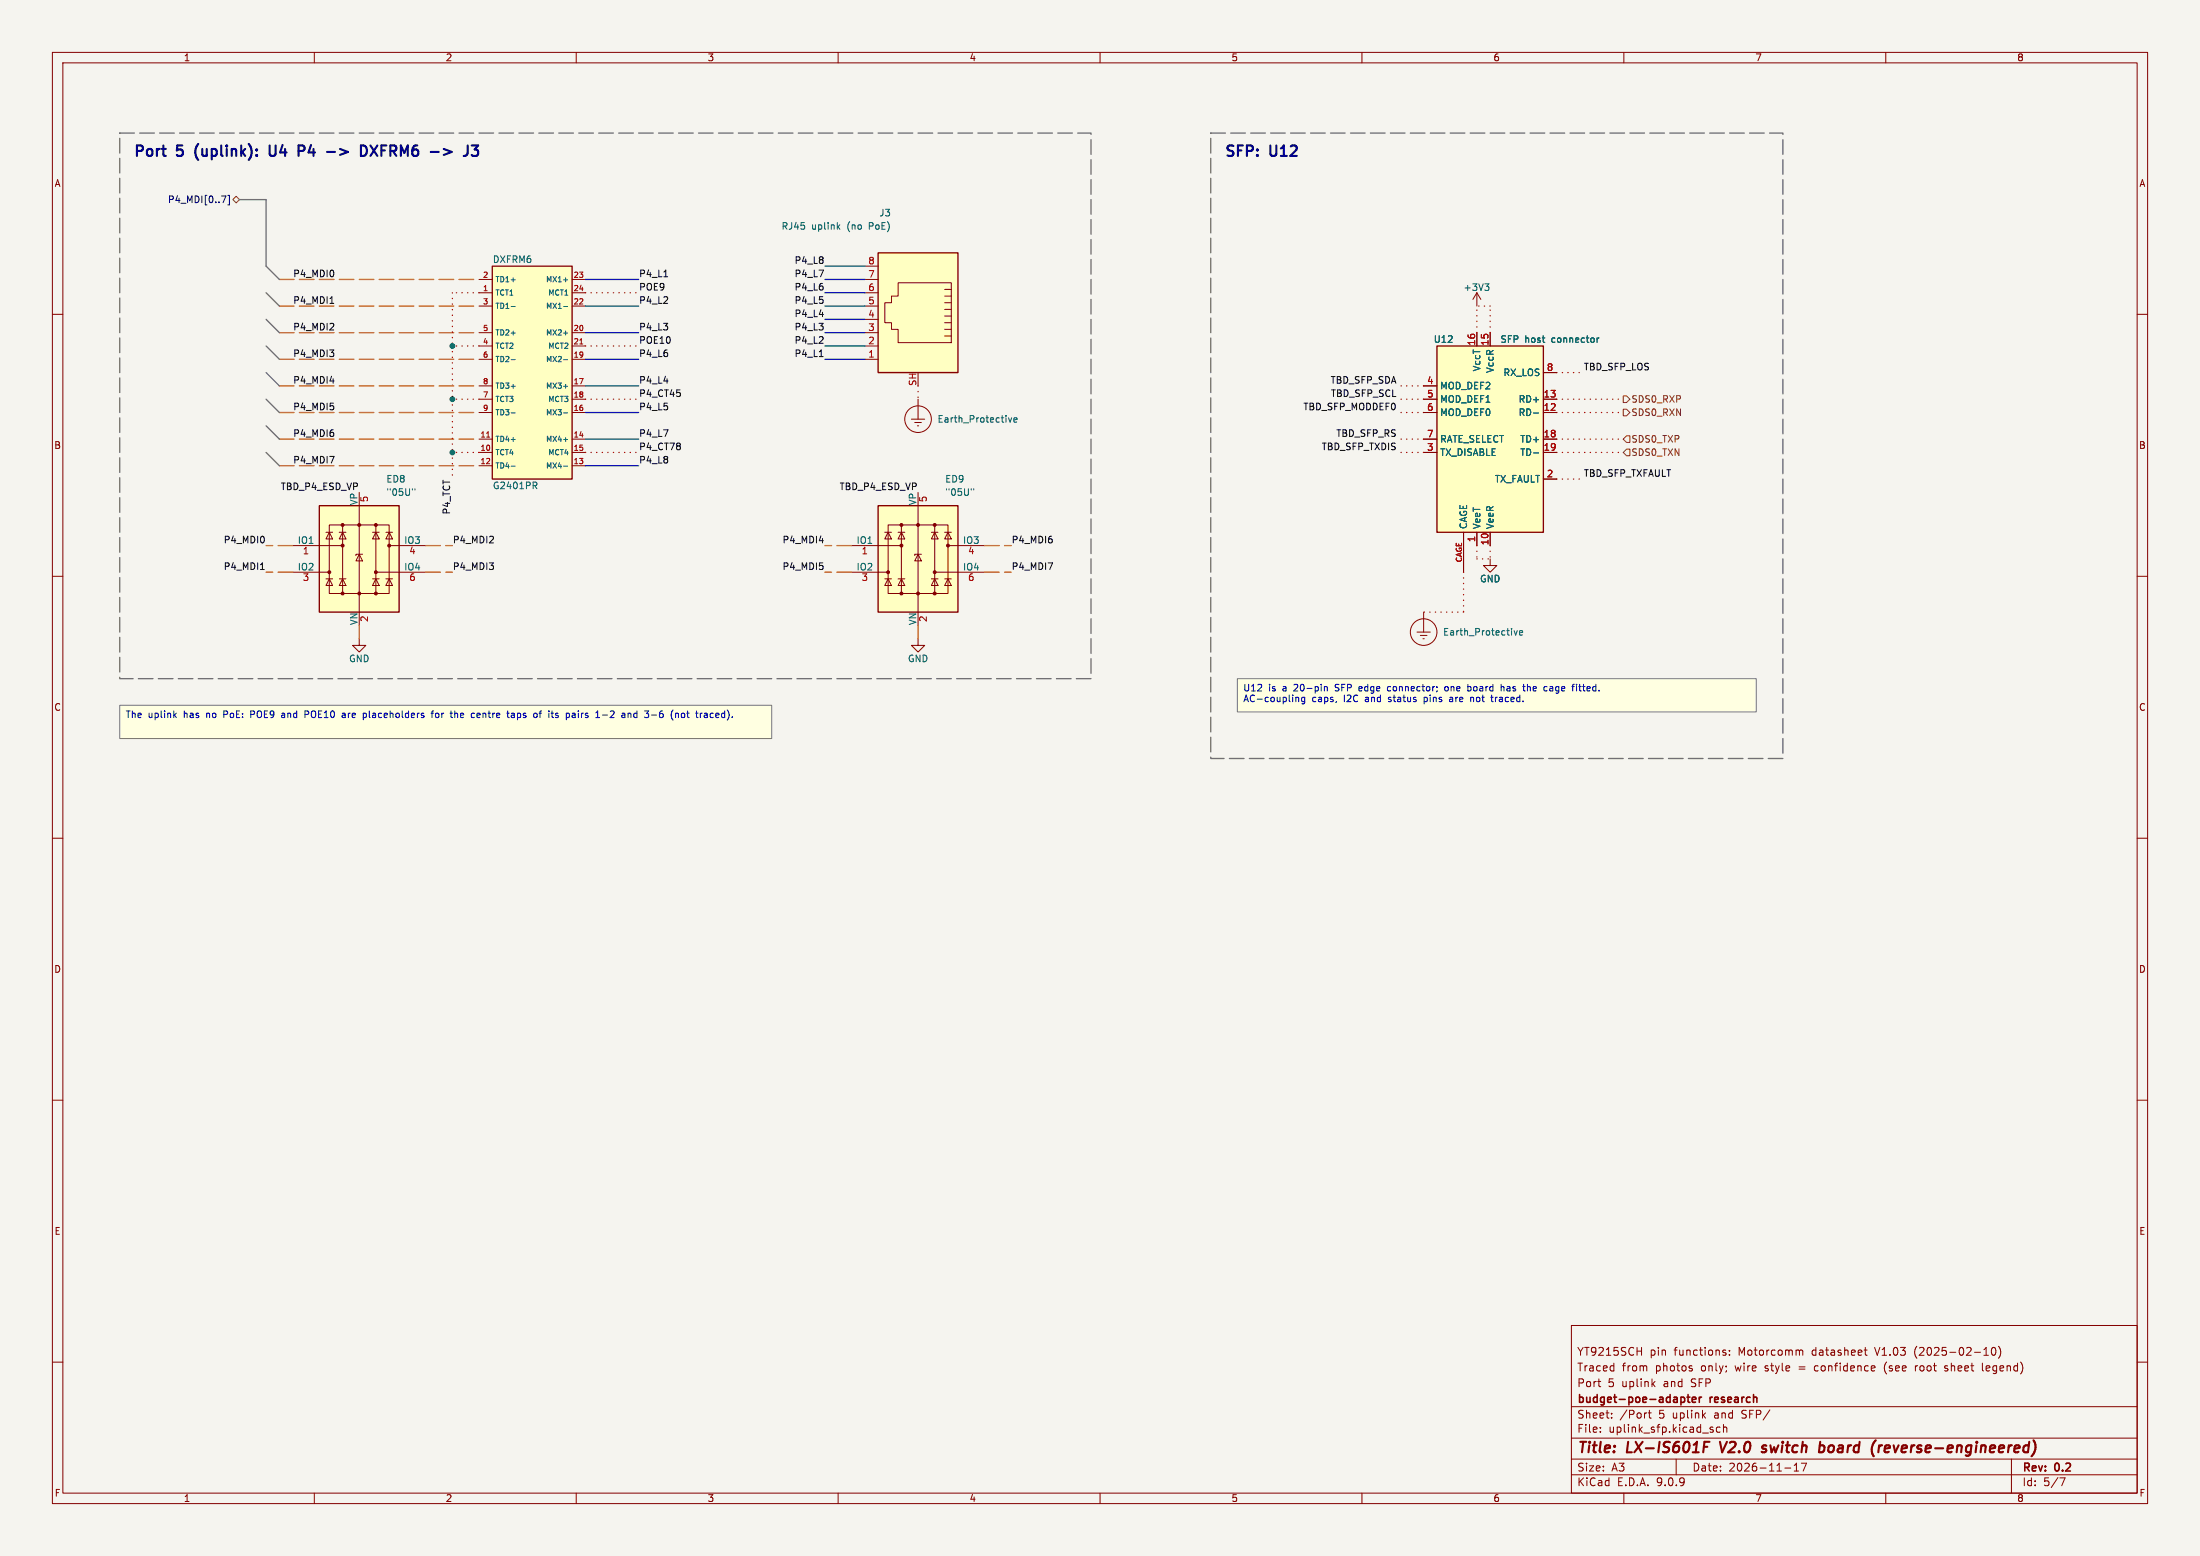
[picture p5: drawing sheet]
(kicad_sch
 (version 20230121)
 (generator eeschema)
 (paper "A3")
 (title_block (title "LX-IS601F V2.0 switch board (reverse-engineered)") (date "2026-11-17") (rev "0.2") (company "budget-poe-adapter research") (comment 1 "Port 5 uplink and SFP") (comment 2 "Traced from photos only; wire style = confidence (see root sheet legend)") (comment 3 "YT9215SCH pin functions: Motorcomm datasheet V1.03 (2025-02-10)"))
 (lib_symbols
  (symbol "lxr:G2401PR" (in_bom yes) (on_board yes) (property "Reference" "T" (at 0 0 0) (effects (font (size 1.27 1.27)))) (property "Value" "G2401PR" (at 0 0 0) (effects (font (size 1.27 1.27)))) (property "Footprint" "" (at 0 0 0) (effects (font (size 1.27 1.27)) hide)) (property "Datasheet" "" (at 0 0 0) (effects (font (size 1.27 1.27)) hide)) (property "Note" "Pin numbers assumed (common 24-pin 1-port GbE layout); no datasheet found" (at 0 0 0) (effects (font (size 1.27 1.27)) hide)) (symbol "G2401PR_1_1" (rectangle (start -7.62 20.32) (end 7.62 -20.32) (stroke (width 0.254) (type default)) (fill (type background))) (pin passive line (at -10.16 17.78 0) (length 2.54) (name "TD1+" (effects (font (size 1.016 1.016)))) (number "2" (effects (font (size 1.016 1.016))))) (pin passive line (at -10.16 15.24 0) (length 2.54) (name "TCT1" (effects (font (size 1.016 1.016)))) (number "1" (effects (font (size 1.016 1.016))))) (pin passive line (at -10.16 12.7 0) (length 2.54) (name "TD1-" (effects (font (size 1.016 1.016)))) (number "3" (effects (font (size 1.016 1.016))))) (pin passive line (at -10.16 7.62 0) (length 2.54) (name "TD2+" (effects (font (size 1.016 1.016)))) (number "5" (effects (font (size 1.016 1.016))))) (pin passive line (at -10.16 5.08 0) (length 2.54) (name "TCT2" (effects (font (size 1.016 1.016)))) (number "4" (effects (font (size 1.016 1.016))))) (pin passive line (at -10.16 2.54 0) (length 2.54) (name "TD2-" (effects (font (size 1.016 1.016)))) (number "6" (effects (font (size 1.016 1.016))))) (pin passive line (at -10.16 -2.54 0) (length 2.54) (name "TD3+" (effects (font (size 1.016 1.016)))) (number "8" (effects (font (size 1.016 1.016))))) (pin passive line (at -10.16 -5.08 0) (length 2.54) (name "TCT3" (effects (font (size 1.016 1.016)))) (number "7" (effects (font (size 1.016 1.016))))) (pin passive line (at -10.16 -7.62 0) (length 2.54) (name "TD3-" (effects (font (size 1.016 1.016)))) (number "9" (effects (font (size 1.016 1.016))))) (pin passive line (at -10.16 -12.7 0) (length 2.54) (name "TD4+" (effects (font (size 1.016 1.016)))) (number "11" (effects (font (size 1.016 1.016))))) (pin passive line (at -10.16 -15.24 0) (length 2.54) (name "TCT4" (effects (font (size 1.016 1.016)))) (number "10" (effects (font (size 1.016 1.016))))) (pin passive line (at -10.16 -17.78 0) (length 2.54) (name "TD4-" (effects (font (size 1.016 1.016)))) (number "12" (effects (font (size 1.016 1.016))))) (pin passive line (at 10.16 17.78 180) (length 2.54) (name "MX1+" (effects (font (size 1.016 1.016)))) (number "23" (effects (font (size 1.016 1.016))))) (pin passive line (at 10.16 15.24 180) (length 2.54) (name "MCT1" (effects (font (size 1.016 1.016)))) (number "24" (effects (font (size 1.016 1.016))))) (pin passive line (at 10.16 12.7 180) (length 2.54) (name "MX1-" (effects (font (size 1.016 1.016)))) (number "22" (effects (font (size 1.016 1.016))))) (pin passive line (at 10.16 7.62 180) (length 2.54) (name "MX2+" (effects (font (size 1.016 1.016)))) (number "20" (effects (font (size 1.016 1.016))))) (pin passive line (at 10.16 5.08 180) (length 2.54) (name "MCT2" (effects (font (size 1.016 1.016)))) (number "21" (effects (font (size 1.016 1.016))))) (pin passive line (at 10.16 2.54 180) (length 2.54) (name "MX2-" (effects (font (size 1.016 1.016)))) (number "19" (effects (font (size 1.016 1.016))))) (pin passive line (at 10.16 -2.54 180) (length 2.54) (name "MX3+" (effects (font (size 1.016 1.016)))) (number "17" (effects (font (size 1.016 1.016))))) (pin passive line (at 10.16 -5.08 180) (length 2.54) (name "MCT3" (effects (font (size 1.016 1.016)))) (number "18" (effects (font (size 1.016 1.016))))) (pin passive line (at 10.16 -7.62 180) (length 2.54) (name "MX3-" (effects (font (size 1.016 1.016)))) (number "16" (effects (font (size 1.016 1.016))))) (pin passive line (at 10.16 -12.7 180) (length 2.54) (name "MX4+" (effects (font (size 1.016 1.016)))) (number "14" (effects (font (size 1.016 1.016))))) (pin passive line (at 10.16 -15.24 180) (length 2.54) (name "MCT4" (effects (font (size 1.016 1.016)))) (number "15" (effects (font (size 1.016 1.016))))) (pin passive line (at 10.16 -17.78 180) (length 2.54) (name "MX4-" (effects (font (size 1.016 1.016)))) (number "13" (effects (font (size 1.016 1.016)))))))
  (symbol "Connector:RJ45_Shielded" (pin_names (offset 1.016)) (in_bom yes) (on_board yes) (property "Reference" "J" (at -5.08 13.97 0) (effects (font (size 1.27 1.27)) (justify right))) (property "Value" "RJ45_Shielded" (at 2.54 13.97 0) (effects (font (size 1.27 1.27)) (justify left))) (property "Footprint" "" (at 0 0.635 90) (effects (font (size 1.27 1.27)) hide)) (property "Datasheet" "~" (at 0 0.635 90) (effects (font (size 1.27 1.27)) hide)) (property "ki_keywords" "8P8C RJ jack socket connector" (at 0 0 0) (effects (font (size 1.27 1.27)) hide)) (property "ki_description" "RJ connector, 8P8C (8 positions 8 connected), Shielded" (at 0 0 0) (effects (font (size 1.27 1.27)) hide)) (property "ki_fp_filters" "8P8C* RJ31* RJ32* RJ33* RJ34* RJ35* RJ41* RJ45* RJ49* RJ61*" (at 0 0 0) (effects (font (size 1.27 1.27)) hide)) (symbol "RJ45_Shielded_0_1" (polyline (pts (xy -5.08 4.445) (xy -6.35 4.445)) (stroke (width 0) (type default)) (fill (type none))) (polyline (pts (xy -5.08 5.715) (xy -6.35 5.715)) (stroke (width 0) (type default)) (fill (type none))) (polyline (pts (xy -6.35 -3.175) (xy -5.08 -3.175) (xy -5.08 -3.175)) (stroke (width 0) (type default)) (fill (type none))) (polyline (pts (xy -6.35 -1.905) (xy -5.08 -1.905) (xy -5.08 -1.905)) (stroke (width 0) (type default)) (fill (type none))) (polyline (pts (xy -6.35 -0.635) (xy -5.08 -0.635) (xy -5.08 -0.635)) (stroke (width 0) (type default)) (fill (type none))) (polyline (pts (xy -6.35 0.635) (xy -5.08 0.635) (xy -5.08 0.635)) (stroke (width 0) (type default)) (fill (type none))) (polyline (pts (xy -6.35 1.905) (xy -5.08 1.905) (xy -5.08 1.905)) (stroke (width 0) (type default)) (fill (type none))) (polyline (pts (xy -5.08 3.175) (xy -6.35 3.175) (xy -6.35 3.175)) (stroke (width 0) (type default)) (fill (type none))) (polyline (pts (xy -6.35 -4.445) (xy -6.35 6.985) (xy 3.81 6.985) (xy 3.81 4.445) (xy 5.08 4.445) (xy 5.08 3.175) (xy 6.35 3.175) (xy 6.35 -0.635) (xy 5.08 -0.635) (xy 5.08 -1.905) (xy 3.81 -1.905) (xy 3.81 -4.445) (xy -6.35 -4.445) (xy -6.35 -4.445)) (stroke (width 0) (type default)) (fill (type none))) (rectangle (start 7.62 12.7) (end -7.62 -10.16) (stroke (width 0.254) (type default)) (fill (type background)))) (symbol "RJ45_Shielded_1_1" (pin passive line (at 10.16 -7.62 180) (length 2.54) (name "~" (effects (font (size 1.27 1.27)))) (number "1" (effects (font (size 1.27 1.27))))) (pin passive line (at 10.16 -5.08 180) (length 2.54) (name "~" (effects (font (size 1.27 1.27)))) (number "2" (effects (font (size 1.27 1.27))))) (pin passive line (at 10.16 -2.54 180) (length 2.54) (name "~" (effects (font (size 1.27 1.27)))) (number "3" (effects (font (size 1.27 1.27))))) (pin passive line (at 10.16 0 180) (length 2.54) (name "~" (effects (font (size 1.27 1.27)))) (number "4" (effects (font (size 1.27 1.27))))) (pin passive line (at 10.16 2.54 180) (length 2.54) (name "~" (effects (font (size 1.27 1.27)))) (number "5" (effects (font (size 1.27 1.27))))) (pin passive line (at 10.16 5.08 180) (length 2.54) (name "~" (effects (font (size 1.27 1.27)))) (number "6" (effects (font (size 1.27 1.27))))) (pin passive line (at 10.16 7.62 180) (length 2.54) (name "~" (effects (font (size 1.27 1.27)))) (number "7" (effects (font (size 1.27 1.27))))) (pin passive line (at 10.16 10.16 180) (length 2.54) (name "~" (effects (font (size 1.27 1.27)))) (number "8" (effects (font (size 1.27 1.27))))) (pin passive line (at 0 -12.7 90) (length 2.54) (name "~" (effects (font (size 1.27 1.27)))) (number "SH" (effects (font (size 1.27 1.27)))))))
  (symbol "power:Earth_Protective" (power) (pin_names (offset 0)) (in_bom yes) (on_board yes) (property "Reference" "#PWR" (at 6.35 -6.35 0) (effects (font (size 1.27 1.27)) hide)) (property "Value" "Earth_Protective" (at 11.43 -3.81 0) (effects (font (size 1.27 1.27)) hide)) (property "Footprint" "" (at 0 -2.54 0) (effects (font (size 1.27 1.27)) hide)) (property "Datasheet" "~" (at 0 -2.54 0) (effects (font (size 1.27 1.27)) hide)) (property "ki_keywords" "global ground gnd clean" (at 0 0 0) (effects (font (size 1.27 1.27)) hide)) (property "ki_description" "Power symbol creates a global label with name \"Earth_Protective\"" (at 0 0 0) (effects (font (size 1.27 1.27)) hide)) (symbol "Earth_Protective_0_1" (circle (center 0 -3.81) (radius 2.54) (stroke (width 0) (type default)) (fill (type none))) (polyline (pts (xy -0.635 -4.445) (xy 0.635 -4.445)) (stroke (width 0) (type default)) (fill (type none))) (polyline (pts (xy -0.127 -5.08) (xy 0.127 -5.08)) (stroke (width 0) (type default)) (fill (type none))) (polyline (pts (xy 0 -3.81) (xy 0 0)) (stroke (width 0) (type default)) (fill (type none))) (polyline (pts (xy 1.27 -3.81) (xy -1.27 -3.81)) (stroke (width 0) (type default)) (fill (type none)))) (symbol "Earth_Protective_1_1" (pin power_in line (at 0 0 270) (length 0) hide (name "Earth_Protective" (effects (font (size 1.27 1.27)))) (number "1" (effects (font (size 1.27 1.27)))))))
  (symbol "Power_Protection:SRV05-4" (pin_names (offset 0)) (in_bom yes) (on_board yes) (property "Reference" "U" (at -5.08 11.43 0) (effects (font (size 1.27 1.27)) (justify right))) (property "Value" "SRV05-4" (at 2.54 11.43 0) (effects (font (size 1.27 1.27)) (justify left))) (property "Footprint" "Package_TO_SOT_SMD:SOT-23-6" (at 17.78 -11.43 0) (effects (font (size 1.27 1.27)) hide)) (property "Datasheet" "http://www.onsemi.com/pub/Collateral/SRV05-4-D.PDF" (at 0 0 0) (effects (font (size 1.27 1.27)) hide)) (property "ki_keywords" "ESD protection diodes" (at 0 0 0) (effects (font (size 1.27 1.27)) hide)) (property "ki_description" "ESD Protection Diodes with Low Clamping Voltage, SOT-23-6" (at 0 0 0) (effects (font (size 1.27 1.27)) hide)) (property "ki_fp_filters" "SOT?23*" (at 0 0 0) (effects (font (size 1.27 1.27)) hide)) (symbol "SRV05-4_0_0" (rectangle (start -5.715 6.477) (end 5.715 -6.604) (stroke (width 0) (type default)) (fill (type none))) (polyline (pts (xy -3.175 -6.604) (xy -3.175 6.477)) (stroke (width 0) (type default)) (fill (type none))) (polyline (pts (xy 3.175 6.477) (xy 3.175 -6.604)) (stroke (width 0) (type default)) (fill (type none)))) (symbol "SRV05-4_0_1" (rectangle (start -7.62 10.16) (end 7.62 -10.16) (stroke (width 0.254) (type default)) (fill (type background))) (circle (center -5.715 -2.54) (radius 0.2794) (stroke (width 0) (type default)) (fill (type outline))) (circle (center -3.175 -6.604) (radius 0.2794) (stroke (width 0) (type default)) (fill (type outline))) (circle (center -3.175 2.54) (radius 0.2794) (stroke (width 0) (type default)) (fill (type outline))) (circle (center -3.175 6.477) (radius 0.2794) (stroke (width 0) (type default)) (fill (type outline))) (circle (center 0 -6.604) (radius 0.2794) (stroke (width 0) (type default)) (fill (type outline))) (polyline (pts (xy -7.747 2.54) (xy -3.175 2.54)) (stroke (width 0) (type default)) (fill (type none))) (polyline (pts (xy -7.62 -2.54) (xy -5.715 -2.54)) (stroke (width 0) (type default)) (fill (type none))) (polyline (pts (xy -5.08 -3.81) (xy -6.35 -3.81)) (stroke (width 0) (type default)) (fill (type none))) (polyline (pts (xy -5.08 5.08) (xy -6.35 5.08)) (stroke (width 0) (type default)) (fill (type none))) (polyline (pts (xy -2.54 -3.81) (xy -3.81 -3.81)) (stroke (width 0) (type default)) (fill (type none))) (polyline (pts (xy -2.54 5.08) (xy -3.81 5.08)) (stroke (width 0) (type default)) (fill (type none))) (polyline (pts (xy 0 10.16) (xy 0 -10.16)) (stroke (width 0) (type default)) (fill (type none))) (polyline (pts (xy 3.81 -3.81) (xy 2.54 -3.81)) (stroke (width 0) (type default)) (fill (type none))) (polyline (pts (xy 3.81 5.08) (xy 2.54 5.08)) (stroke (width 0) (type default)) (fill (type none))) (polyline (pts (xy 6.35 -3.81) (xy 5.08 -3.81)) (stroke (width 0) (type default)) (fill (type none))) (polyline (pts (xy 6.35 5.08) (xy 5.08 5.08)) (stroke (width 0) (type default)) (fill (type none))) (polyline (pts (xy 7.62 -2.54) (xy 3.175 -2.54)) (stroke (width 0) (type default)) (fill (type none))) (polyline (pts (xy 7.62 2.54) (xy 5.715 2.54)) (stroke (width 0) (type default)) (fill (type none))) (polyline (pts (xy 0.635 0.889) (xy -0.635 0.889) (xy -0.635 0.635)) (stroke (width 0) (type default)) (fill (type none))) (polyline (pts (xy -5.08 -5.08) (xy -6.35 -5.08) (xy -5.715 -3.81) (xy -5.08 -5.08)) (stroke (width 0) (type default)) (fill (type none))) (polyline (pts (xy -5.08 3.81) (xy -6.35 3.81) (xy -5.715 5.08) (xy -5.08 3.81)) (stroke (width 0) (type default)) (fill (type none))) (polyline (pts (xy -2.54 -5.08) (xy -3.81 -5.08) (xy -3.175 -3.81) (xy -2.54 -5.08)) (stroke (width 0) (type default)) (fill (type none))) (polyline (pts (xy -2.54 3.81) (xy -3.81 3.81) (xy -3.175 5.08) (xy -2.54 3.81)) (stroke (width 0) (type default)) (fill (type none))) (polyline (pts (xy 0.635 -0.381) (xy -0.635 -0.381) (xy 0 0.889) (xy 0.635 -0.381)) (stroke (width 0) (type default)) (fill (type none))) (polyline (pts (xy 3.81 -5.08) (xy 2.54 -5.08) (xy 3.175 -3.81) (xy 3.81 -5.08)) (stroke (width 0) (type default)) (fill (type none))) (polyline (pts (xy 3.81 3.81) (xy 2.54 3.81) (xy 3.175 5.08) (xy 3.81 3.81)) (stroke (width 0) (type default)) (fill (type none))) (polyline (pts (xy 6.35 -5.08) (xy 5.08 -5.08) (xy 5.715 -3.81) (xy 6.35 -5.08)) (stroke (width 0) (type default)) (fill (type none))) (polyline (pts (xy 6.35 3.81) (xy 5.08 3.81) (xy 5.715 5.08) (xy 6.35 3.81)) (stroke (width 0) (type default)) (fill (type none))) (circle (center 0 6.477) (radius 0.2794) (stroke (width 0) (type default)) (fill (type outline))) (circle (center 3.175 -6.604) (radius 0.2794) (stroke (width 0) (type default)) (fill (type outline))) (circle (center 3.175 -2.54) (radius 0.2794) (stroke (width 0) (type default)) (fill (type outline))) (circle (center 3.175 6.477) (radius 0.2794) (stroke (width 0) (type default)) (fill (type outline))) (circle (center 5.715 2.54) (radius 0.2794) (stroke (width 0) (type default)) (fill (type outline)))) (symbol "SRV05-4_1_1" (pin passive line (at -12.7 2.54 0) (length 5.08) (name "IO1" (effects (font (size 1.27 1.27)))) (number "1" (effects (font (size 1.27 1.27))))) (pin passive line (at 0 -12.7 90) (length 2.54) (name "VN" (effects (font (size 1.27 1.27)))) (number "2" (effects (font (size 1.27 1.27))))) (pin passive line (at -12.7 -2.54 0) (length 5.08) (name "IO2" (effects (font (size 1.27 1.27)))) (number "3" (effects (font (size 1.27 1.27))))) (pin passive line (at 12.7 2.54 180) (length 5.08) (name "IO3" (effects (font (size 1.27 1.27)))) (number "4" (effects (font (size 1.27 1.27))))) (pin passive line (at 0 12.7 270) (length 2.54) (name "VP" (effects (font (size 1.27 1.27)))) (number "5" (effects (font (size 1.27 1.27))))) (pin passive line (at 12.7 -2.54 180) (length 5.08) (name "IO4" (effects (font (size 1.27 1.27)))) (number "6" (effects (font (size 1.27 1.27)))))))
  (symbol "power:GND" (power) (pin_names (offset 0)) (in_bom yes) (on_board yes) (property "Reference" "#PWR" (at 0 -6.35 0) (effects (font (size 1.27 1.27)) hide)) (property "Value" "GND" (at 0 -3.81 0) (effects (font (size 1.27 1.27)))) (property "Footprint" "" (at 0 0 0) (effects (font (size 1.27 1.27)) hide)) (property "Datasheet" "" (at 0 0 0) (effects (font (size 1.27 1.27)) hide)) (property "ki_keywords" "global power" (at 0 0 0) (effects (font (size 1.27 1.27)) hide)) (property "ki_description" "Power symbol creates a global label with name \"GND\" , ground" (at 0 0 0) (effects (font (size 1.27 1.27)) hide)) (symbol "GND_0_1" (polyline (pts (xy 0 0) (xy 0 -1.27) (xy 1.27 -1.27) (xy 0 -2.54) (xy -1.27 -1.27) (xy 0 -1.27)) (stroke (width 0) (type default)) (fill (type none)))) (symbol "GND_1_1" (pin power_in line (at 0 0 270) (length 0) hide (name "GND" (effects (font (size 1.27 1.27)))) (number "1" (effects (font (size 1.27 1.27)))))))
  (symbol "Interface_Optical:SFP" (in_bom yes) (on_board yes) (property "Reference" "J" (at -8.89 16.51 0) (effects (font (size 1.27 1.27)))) (property "Value" "SFP" (at 11.43 16.51 0) (effects (font (size 1.27 1.27)))) (property "Footprint" "" (at 0 -21.59 0) (effects (font (size 1.27 1.27)) hide)) (property "Datasheet" "http://www.10gtek.com/templates/wzten/pdf/INF-8074.pdf" (at -11.43 16.51 0) (effects (font (size 1.27 1.27)) hide)) (property "ki_keywords" "SFP transceiver gigabit ethernet INF-8074i" (at 0 0 0) (effects (font (size 1.27 1.27)) hide)) (property "ki_description" "Connector for Small Form Factor Pluggable (SFP) module, 1 Gbit/s, serial-to-serial data-agnostic optical transceiver" (at 0 0 0) (effects (font (size 1.27 1.27)) hide)) (property "ki_fp_filters" "*SFP*" (at 0 0 0) (effects (font (size 1.27 1.27)) hide)) (symbol "SFP_0_0" (rectangle (start -10.16 15.24) (end 10.16 -20.32) (stroke (width 0.254) (type default)) (fill (type background)))) (symbol "SFP_1_1" (pin power_in line (at -2.54 -22.86 90) (length 2.54) (name "VeeT" (effects (font (size 1.27 1.27)))) (number "1" (effects (font (size 1.27 1.27))))) (pin power_in line (at 0 -22.86 90) (length 2.54) (name "VeeR" (effects (font (size 1.27 1.27)))) (number "10" (effects (font (size 1.27 1.27))))) (pin passive line (at 0 -22.86 90) (length 2.54) hide (name "VeeR" (effects (font (size 1.27 1.27)))) (number "11" (effects (font (size 1.27 1.27))))) (pin output line (at 12.7 2.54 180) (length 2.54) (name "RD-" (effects (font (size 1.27 1.27)))) (number "12" (effects (font (size 1.27 1.27))))) (pin output line (at 12.7 5.08 180) (length 2.54) (name "RD+" (effects (font (size 1.27 1.27)))) (number "13" (effects (font (size 1.27 1.27))))) (pin passive line (at 0 -22.86 90) (length 2.54) hide (name "VeeR" (effects (font (size 1.27 1.27)))) (number "14" (effects (font (size 1.27 1.27))))) (pin power_in line (at 0 17.78 270) (length 2.54) (name "VccR" (effects (font (size 1.27 1.27)))) (number "15" (effects (font (size 1.27 1.27))))) (pin power_in line (at -2.54 17.78 270) (length 2.54) (name "VccT" (effects (font (size 1.27 1.27)))) (number "16" (effects (font (size 1.27 1.27))))) (pin passive line (at -2.54 -22.86 90) (length 2.54) hide (name "VeeT" (effects (font (size 1.27 1.27)))) (number "17" (effects (font (size 1.27 1.27))))) (pin input line (at 12.7 -2.54 180) (length 2.54) (name "TD+" (effects (font (size 1.27 1.27)))) (number "18" (effects (font (size 1.27 1.27))))) (pin input line (at 12.7 -5.08 180) (length 2.54) (name "TD-" (effects (font (size 1.27 1.27)))) (number "19" (effects (font (size 1.27 1.27))))) (pin open_collector line (at 12.7 -10.16 180) (length 2.54) (name "TX_FAULT" (effects (font (size 1.27 1.27)))) (number "2" (effects (font (size 1.27 1.27))))) (pin passive line (at -2.54 -22.86 90) (length 2.54) hide (name "VeeT" (effects (font (size 1.27 1.27)))) (number "20" (effects (font (size 1.27 1.27))))) (pin input line (at -12.7 -5.08 0) (length 2.54) (name "TX_DISABLE" (effects (font (size 1.27 1.27)))) (number "3" (effects (font (size 1.27 1.27))))) (pin bidirectional line (at -12.7 7.62 0) (length 2.54) (name "MOD_DEF2" (effects (font (size 1.27 1.27)))) (number "4" (effects (font (size 1.27 1.27))))) (pin input line (at -12.7 5.08 0) (length 2.54) (name "MOD_DEF1" (effects (font (size 1.27 1.27)))) (number "5" (effects (font (size 1.27 1.27))))) (pin passive line (at -12.7 2.54 0) (length 2.54) (name "MOD_DEF0" (effects (font (size 1.27 1.27)))) (number "6" (effects (font (size 1.27 1.27))))) (pin input line (at -12.7 -2.54 0) (length 2.54) (name "RATE_SELECT" (effects (font (size 1.27 1.27)))) (number "7" (effects (font (size 1.27 1.27))))) (pin open_collector line (at 12.7 10.16 180) (length 2.54) (name "RX_LOS" (effects (font (size 1.27 1.27)))) (number "8" (effects (font (size 1.27 1.27))))) (pin passive line (at 0 -22.86 90) (length 2.54) hide (name "VeeR" (effects (font (size 1.27 1.27)))) (number "9" (effects (font (size 1.27 1.27))))) (pin passive line (at -5.08 -27.94 90) (length 7.62) (name "CAGE" (effects (font (size 1.27 1.27)))) (number "CAGE" (effects (font (size 1.016 1.016)))))))
  (symbol "power:+3V3" (power) (pin_names (offset 0)) (in_bom yes) (on_board yes) (property "Reference" "#PWR" (at 0 -3.81 0) (effects (font (size 1.27 1.27)) hide)) (property "Value" "+3V3" (at 0 3.556 0) (effects (font (size 1.27 1.27)))) (property "Footprint" "" (at 0 0 0) (effects (font (size 1.27 1.27)) hide)) (property "Datasheet" "" (at 0 0 0) (effects (font (size 1.27 1.27)) hide)) (property "ki_keywords" "global power" (at 0 0 0) (effects (font (size 1.27 1.27)) hide)) (property "ki_description" "Power symbol creates a global label with name \"+3V3\"" (at 0 0 0) (effects (font (size 1.27 1.27)) hide)) (symbol "+3V3_0_1" (polyline (pts (xy -0.762 1.27) (xy 0 2.54)) (stroke (width 0) (type default)) (fill (type none))) (polyline (pts (xy 0 0) (xy 0 2.54)) (stroke (width 0) (type default)) (fill (type none))) (polyline (pts (xy 0 2.54) (xy 0.762 1.27)) (stroke (width 0) (type default)) (fill (type none)))) (symbol "+3V3_1_1" (pin power_in line (at 0 0 90) (length 0) hide (name "+3V3" (effects (font (size 1.27 1.27)))) (number "1" (effects (font (size 1.27 1.27))))))))
 (bus (pts (xy 45.72 38.1) (xy 50.8 38.1)) (stroke (width 0.254) (type solid) (color 110 110 110 1)))
 (bus (pts (xy 50.8 38.1) (xy 50.8 86.36)) (stroke (width 0.254) (type solid) (color 110 110 110 1)))
 (wire (pts (xy 53.34 53.34) (xy 91.44 53.34)) (stroke (width 0.254) (type dash) (color 214 110 0 1)))
 (wire (pts (xy 53.34 58.42) (xy 91.44 58.42)) (stroke (width 0.254) (type dash) (color 214 110 0 1)))
 (wire (pts (xy 53.34 63.5) (xy 91.44 63.5)) (stroke (width 0.254) (type dash) (color 214 110 0 1)))
 (wire (pts (xy 53.34 68.58) (xy 91.44 68.58)) (stroke (width 0.254) (type dash) (color 214 110 0 1)))
 (wire (pts (xy 53.34 73.66) (xy 91.44 73.66)) (stroke (width 0.254) (type dash) (color 214 110 0 1)))
 (wire (pts (xy 53.34 78.74) (xy 91.44 78.74)) (stroke (width 0.254) (type dash) (color 214 110 0 1)))
 (wire (pts (xy 53.34 83.82) (xy 91.44 83.82)) (stroke (width 0.254) (type dash) (color 214 110 0 1)))
 (wire (pts (xy 53.34 88.9) (xy 91.44 88.9)) (stroke (width 0.254) (type dash) (color 214 110 0 1)))
 (wire (pts (xy 91.44 55.88) (xy 86.36 55.88)) (stroke (width 0.254) (type dot) (color 200 0 0 1)))
 (wire (pts (xy 91.44 66.04) (xy 86.36 66.04)) (stroke (width 0.254) (type dot) (color 200 0 0 1)))
 (wire (pts (xy 91.44 76.2) (xy 86.36 76.2)) (stroke (width 0.254) (type dot) (color 200 0 0 1)))
 (wire (pts (xy 91.44 86.36) (xy 86.36 86.36)) (stroke (width 0.254) (type dot) (color 200 0 0 1)))
 (wire (pts (xy 86.36 55.88) (xy 86.36 66.04)) (stroke (width 0.254) (type dot) (color 200 0 0 1)))
 (wire (pts (xy 86.36 66.04) (xy 86.36 76.2)) (stroke (width 0.254) (type dot) (color 200 0 0 1)))
 (wire (pts (xy 86.36 76.2) (xy 86.36 86.36)) (stroke (width 0.254) (type dot) (color 200 0 0 1)))
 (wire (pts (xy 86.36 86.36) (xy 86.36 91.44)) (stroke (width 0.254) (type dot) (color 200 0 0 1)))
 (wire (pts (xy 111.76 53.34) (xy 121.92 53.34)) (stroke (width 0.254) (type solid) (color 0 72 200 1)))
 (wire (pts (xy 165.1 68.58) (xy 157.48 68.58)) (stroke (width 0.254) (type solid) (color 0 72 200 1)))
 (wire (pts (xy 111.76 58.42) (xy 121.92 58.42)) (stroke (width 0.254) (type solid) (color 0 72 200 1)))
 (wire (pts (xy 165.1 66.04) (xy 157.48 66.04)) (stroke (width 0.254) (type solid) (color 0 72 200 1)))
 (wire (pts (xy 111.76 63.5) (xy 121.92 63.5)) (stroke (width 0.254) (type solid) (color 0 72 200 1)))
 (wire (pts (xy 165.1 63.5) (xy 157.48 63.5)) (stroke (width 0.254) (type solid) (color 0 72 200 1)))
 (wire (pts (xy 111.76 68.58) (xy 121.92 68.58)) (stroke (width 0.254) (type solid) (color 0 72 200 1)))
 (wire (pts (xy 165.1 55.88) (xy 157.48 55.88)) (stroke (width 0.254) (type solid) (color 0 72 200 1)))
 (wire (pts (xy 111.76 73.66) (xy 121.92 73.66)) (stroke (width 0.254) (type solid) (color 0 72 200 1)))
 (wire (pts (xy 165.1 60.96) (xy 157.48 60.96)) (stroke (width 0.254) (type solid) (color 0 72 200 1)))
 (wire (pts (xy 111.76 78.74) (xy 121.92 78.74)) (stroke (width 0.254) (type solid) (color 0 72 200 1)))
 (wire (pts (xy 165.1 58.42) (xy 157.48 58.42)) (stroke (width 0.254) (type solid) (color 0 72 200 1)))
 (wire (pts (xy 111.76 83.82) (xy 121.92 83.82)) (stroke (width 0.254) (type solid) (color 0 72 200 1)))
 (wire (pts (xy 165.1 53.34) (xy 157.48 53.34)) (stroke (width 0.254) (type solid) (color 0 72 200 1)))
 (wire (pts (xy 111.76 88.9) (xy 121.92 88.9)) (stroke (width 0.254) (type solid) (color 0 72 200 1)))
 (wire (pts (xy 165.1 50.8) (xy 157.48 50.8)) (stroke (width 0.254) (type solid) (color 0 72 200 1)))
 (wire (pts (xy 175.26 73.66) (xy 175.26 76.2)) (stroke (width 0.254) (type dot) (color 200 0 0 1)))
 (wire (pts (xy 111.76 55.88) (xy 121.92 55.88)) (stroke (width 0.254) (type dot) (color 200 0 0 1)))
 (wire (pts (xy 111.76 66.04) (xy 121.92 66.04)) (stroke (width 0.254) (type dot) (color 200 0 0 1)))
 (wire (pts (xy 111.76 76.2) (xy 121.92 76.2)) (stroke (width 0.254) (type dot) (color 200 0 0 1)))
 (wire (pts (xy 111.76 86.36) (xy 121.92 86.36)) (stroke (width 0.254) (type dot) (color 200 0 0 1)))
 (wire (pts (xy 55.88 104.14) (xy 50.8 104.14)) (stroke (width 0.254) (type dash) (color 214 110 0 1)))
 (wire (pts (xy 55.88 109.22) (xy 50.8 109.22)) (stroke (width 0.254) (type dash) (color 214 110 0 1)))
 (wire (pts (xy 81.28 104.14) (xy 86.36 104.14)) (stroke (width 0.254) (type dash) (color 214 110 0 1)))
 (wire (pts (xy 81.28 109.22) (xy 86.36 109.22)) (stroke (width 0.254) (type dash) (color 214 110 0 1)))
 (wire (pts (xy 68.58 119.38) (xy 68.58 121.92)) (stroke (width 0.254) (type dash) (color 214 110 0 1)))
 (wire (pts (xy 162.56 104.14) (xy 157.48 104.14)) (stroke (width 0.254) (type dash) (color 214 110 0 1)))
 (wire (pts (xy 162.56 109.22) (xy 157.48 109.22)) (stroke (width 0.254) (type dash) (color 214 110 0 1)))
 (wire (pts (xy 187.96 104.14) (xy 193.04 104.14)) (stroke (width 0.254) (type dash) (color 214 110 0 1)))
 (wire (pts (xy 187.96 109.22) (xy 193.04 109.22)) (stroke (width 0.254) (type dash) (color 214 110 0 1)))
 (wire (pts (xy 175.26 119.38) (xy 175.26 121.92)) (stroke (width 0.254) (type dash) (color 214 110 0 1)))
 (wire (pts (xy 297.18 83.82) (xy 309.88 83.82)) (stroke (width 0.254) (type dot) (color 200 0 0 1)))
 (wire (pts (xy 297.18 86.36) (xy 309.88 86.36)) (stroke (width 0.254) (type dot) (color 200 0 0 1)))
 (wire (pts (xy 297.18 76.2) (xy 309.88 76.2)) (stroke (width 0.254) (type dot) (color 200 0 0 1)))
 (wire (pts (xy 297.18 78.74) (xy 309.88 78.74)) (stroke (width 0.254) (type dot) (color 200 0 0 1)))
 (wire (pts (xy 297.18 91.44) (xy 302.26 91.44)) (stroke (width 0.254) (type dot) (color 200 0 0 1)))
 (wire (pts (xy 297.18 71.12) (xy 302.26 71.12)) (stroke (width 0.254) (type dot) (color 200 0 0 1)))
 (wire (pts (xy 271.78 86.36) (xy 266.7 86.36)) (stroke (width 0.254) (type dot) (color 200 0 0 1)))
 (wire (pts (xy 271.78 73.66) (xy 266.7 73.66)) (stroke (width 0.254) (type dot) (color 200 0 0 1)))
 (wire (pts (xy 271.78 76.2) (xy 266.7 76.2)) (stroke (width 0.254) (type dot) (color 200 0 0 1)))
 (wire (pts (xy 271.78 78.74) (xy 266.7 78.74)) (stroke (width 0.254) (type dot) (color 200 0 0 1)))
 (wire (pts (xy 271.78 83.82) (xy 266.7 83.82)) (stroke (width 0.254) (type dot) (color 200 0 0 1)))
 (wire (pts (xy 284.48 63.5) (xy 284.48 58.42)) (stroke (width 0.254) (type dot) (color 200 0 0 1)))
 (wire (pts (xy 281.94 63.5) (xy 281.94 58.42)) (stroke (width 0.254) (type dot) (color 200 0 0 1)))
 (wire (pts (xy 284.48 58.42) (xy 281.94 58.42)) (stroke (width 0.254) (type dot) (color 200 0 0 1)))
 (wire (pts (xy 281.94 104.14) (xy 281.94 106.68)) (stroke (width 0.254) (type dot) (color 200 0 0 1)))
 (wire (pts (xy 284.48 104.14) (xy 284.48 106.68)) (stroke (width 0.254) (type dot) (color 200 0 0 1)))
 (wire (pts (xy 281.94 106.68) (xy 284.48 106.68)) (stroke (width 0.254) (type dot) (color 200 0 0 1)))
 (wire (pts (xy 279.4 109.22) (xy 279.4 116.84)) (stroke (width 0.254) (type dot) (color 200 0 0 1)))
 (wire (pts (xy 279.4 116.84) (xy 271.78 116.84)) (stroke (width 0.254) (type dot) (color 200 0 0 1)))
 (rectangle (start 22.86 25.4) (end 208.28 129.54) (stroke (width 0.254) (type dash) (color 110 110 110 1)) (fill (type none)))
 (text "Port 5 (uplink): U4 P4 -> DXFRM6 -> J3" (at 25.4 27.94 0) (effects (font (size 2 2) bold (color 0 0 132 1)) (justify left top)))
 (hierarchical_label "P4_MDI[0..7]" (shape bidirectional) (at 45.72 38.1 180) (fields_autoplaced) (effects (font (size 1.27 1.27)) (justify right)))
 (bus_entry (at 50.8 50.8) (size 2.54 2.54) (stroke (width 0.254) (type solid) (color 110 110 110 1)))
 (label "P4_MDI0" (at 55.88 53.34 0) (fields_autoplaced) (effects (font (size 1.27 1.27)) (justify left bottom)))
 (bus_entry (at 50.8 55.88) (size 2.54 2.54) (stroke (width 0.254) (type solid) (color 110 110 110 1)))
 (label "P4_MDI1" (at 55.88 58.42 0) (fields_autoplaced) (effects (font (size 1.27 1.27)) (justify left bottom)))
 (bus_entry (at 50.8 60.96) (size 2.54 2.54) (stroke (width 0.254) (type solid) (color 110 110 110 1)))
 (label "P4_MDI2" (at 55.88 63.5 0) (fields_autoplaced) (effects (font (size 1.27 1.27)) (justify left bottom)))
 (bus_entry (at 50.8 66.04) (size 2.54 2.54) (stroke (width 0.254) (type solid) (color 110 110 110 1)))
 (label "P4_MDI3" (at 55.88 68.58 0) (fields_autoplaced) (effects (font (size 1.27 1.27)) (justify left bottom)))
 (bus_entry (at 50.8 71.12) (size 2.54 2.54) (stroke (width 0.254) (type solid) (color 110 110 110 1)))
 (label "P4_MDI4" (at 55.88 73.66 0) (fields_autoplaced) (effects (font (size 1.27 1.27)) (justify left bottom)))
 (bus_entry (at 50.8 76.2) (size 2.54 2.54) (stroke (width 0.254) (type solid) (color 110 110 110 1)))
 (label "P4_MDI5" (at 55.88 78.74 0) (fields_autoplaced) (effects (font (size 1.27 1.27)) (justify left bottom)))
 (bus_entry (at 50.8 81.28) (size 2.54 2.54) (stroke (width 0.254) (type solid) (color 110 110 110 1)))
 (label "P4_MDI6" (at 55.88 83.82 0) (fields_autoplaced) (effects (font (size 1.27 1.27)) (justify left bottom)))
 (bus_entry (at 50.8 86.36) (size 2.54 2.54) (stroke (width 0.254) (type solid) (color 110 110 110 1)))
 (label "P4_MDI7" (at 55.88 88.9 0) (fields_autoplaced) (effects (font (size 1.27 1.27)) (justify left bottom)))
 (label "P4_TCT" (at 86.36 91.44 270) (fields_autoplaced) (effects (font (size 1.27 1.27)) (justify right bottom)))
 (label "P4_L1" (at 121.92 53.34 0) (fields_autoplaced) (effects (font (size 1.27 1.27)) (justify left bottom)))
 (label "P4_L1" (at 157.48 68.58 180) (fields_autoplaced) (effects (font (size 1.27 1.27)) (justify right bottom)))
 (label "P4_L2" (at 121.92 58.42 0) (fields_autoplaced) (effects (font (size 1.27 1.27)) (justify left bottom)))
 (label "P4_L2" (at 157.48 66.04 180) (fields_autoplaced) (effects (font (size 1.27 1.27)) (justify right bottom)))
 (label "P4_L3" (at 121.92 63.5 0) (fields_autoplaced) (effects (font (size 1.27 1.27)) (justify left bottom)))
 (label "P4_L3" (at 157.48 63.5 180) (fields_autoplaced) (effects (font (size 1.27 1.27)) (justify right bottom)))
 (label "P4_L6" (at 121.92 68.58 0) (fields_autoplaced) (effects (font (size 1.27 1.27)) (justify left bottom)))
 (label "P4_L6" (at 157.48 55.88 180) (fields_autoplaced) (effects (font (size 1.27 1.27)) (justify right bottom)))
 (label "P4_L4" (at 121.92 73.66 0) (fields_autoplaced) (effects (font (size 1.27 1.27)) (justify left bottom)))
 (label "P4_L4" (at 157.48 60.96 180) (fields_autoplaced) (effects (font (size 1.27 1.27)) (justify right bottom)))
 (label "P4_L5" (at 121.92 78.74 0) (fields_autoplaced) (effects (font (size 1.27 1.27)) (justify left bottom)))
 (label "P4_L5" (at 157.48 58.42 180) (fields_autoplaced) (effects (font (size 1.27 1.27)) (justify right bottom)))
 (label "P4_L7" (at 121.92 83.82 0) (fields_autoplaced) (effects (font (size 1.27 1.27)) (justify left bottom)))
 (label "P4_L7" (at 157.48 53.34 180) (fields_autoplaced) (effects (font (size 1.27 1.27)) (justify right bottom)))
 (label "P4_L8" (at 121.92 88.9 0) (fields_autoplaced) (effects (font (size 1.27 1.27)) (justify left bottom)))
 (label "P4_L8" (at 157.48 50.8 180) (fields_autoplaced) (effects (font (size 1.27 1.27)) (justify right bottom)))
 (label "POE9" (at 121.92 55.88 0) (fields_autoplaced) (effects (font (size 1.27 1.27)) (justify left bottom)))
 (label "POE10" (at 121.92 66.04 0) (fields_autoplaced) (effects (font (size 1.27 1.27)) (justify left bottom)))
 (label "P4_CT45" (at 121.92 76.2 0) (fields_autoplaced) (effects (font (size 1.27 1.27)) (justify left bottom)))
 (label "P4_CT78" (at 121.92 86.36 0) (fields_autoplaced) (effects (font (size 1.27 1.27)) (justify left bottom)))
 (label "P4_MDI0" (at 50.8 104.14 180) (fields_autoplaced) (effects (font (size 1.27 1.27)) (justify right bottom)))
 (label "P4_MDI1" (at 50.8 109.22 180) (fields_autoplaced) (effects (font (size 1.27 1.27)) (justify right bottom)))
 (label "P4_MDI2" (at 86.36 104.14 0) (fields_autoplaced) (effects (font (size 1.27 1.27)) (justify left bottom)))
 (label "P4_MDI3" (at 86.36 109.22 0) (fields_autoplaced) (effects (font (size 1.27 1.27)) (justify left bottom)))
 (label "TBD_P4_ESD_VP" (at 68.58 93.98 180) (fields_autoplaced) (effects (font (size 1.27 1.27)) (justify right bottom)))
 (label "P4_MDI4" (at 157.48 104.14 180) (fields_autoplaced) (effects (font (size 1.27 1.27)) (justify right bottom)))
 (label "P4_MDI5" (at 157.48 109.22 180) (fields_autoplaced) (effects (font (size 1.27 1.27)) (justify right bottom)))
 (label "P4_MDI6" (at 193.04 104.14 0) (fields_autoplaced) (effects (font (size 1.27 1.27)) (justify left bottom)))
 (label "P4_MDI7" (at 193.04 109.22 0) (fields_autoplaced) (effects (font (size 1.27 1.27)) (justify left bottom)))
 (label "TBD_P4_ESD_VP" (at 175.26 93.98 180) (fields_autoplaced) (effects (font (size 1.27 1.27)) (justify right bottom)))
 (rectangle (start 231.14 25.4) (end 340.36 144.78) (stroke (width 0.254) (type dash) (color 110 110 110 1)) (fill (type none)))
 (text "SFP: U12" (at 233.68 27.94 0) (effects (font (size 2 2) bold (color 0 0 132 1)) (justify left top)))
 (hierarchical_label "SDS0_TXP" (shape input) (at 309.88 83.82 0) (fields_autoplaced) (effects (font (size 1.27 1.27)) (justify left)))
 (hierarchical_label "SDS0_TXN" (shape input) (at 309.88 86.36 0) (fields_autoplaced) (effects (font (size 1.27 1.27)) (justify left)))
 (hierarchical_label "SDS0_RXP" (shape output) (at 309.88 76.2 0) (fields_autoplaced) (effects (font (size 1.27 1.27)) (justify left)))
 (hierarchical_label "SDS0_RXN" (shape output) (at 309.88 78.74 0) (fields_autoplaced) (effects (font (size 1.27 1.27)) (justify left)))
 (label "TBD_SFP_TXFAULT" (at 302.26 91.44 0) (fields_autoplaced) (effects (font (size 1.27 1.27)) (justify left bottom)))
 (label "TBD_SFP_LOS" (at 302.26 71.12 0) (fields_autoplaced) (effects (font (size 1.27 1.27)) (justify left bottom)))
 (label "TBD_SFP_TXDIS" (at 266.7 86.36 180) (fields_autoplaced) (effects (font (size 1.27 1.27)) (justify right bottom)))
 (label "TBD_SFP_SDA" (at 266.7 73.66 180) (fields_autoplaced) (effects (font (size 1.27 1.27)) (justify right bottom)))
 (label "TBD_SFP_SCL" (at 266.7 76.2 180) (fields_autoplaced) (effects (font (size 1.27 1.27)) (justify right bottom)))
 (label "TBD_SFP_MODDEF0" (at 266.7 78.74 180) (fields_autoplaced) (effects (font (size 1.27 1.27)) (justify right bottom)))
 (label "TBD_SFP_RS" (at 266.7 83.82 180) (fields_autoplaced) (effects (font (size 1.27 1.27)) (justify right bottom)))
 (text_box "U12 is a 20-pin SFP edge connector; one board has the cage fitted.\nAC-coupling caps, I2C and status pins are not traced." (at 236.22 129.54 0) (size 99.06 6.35) (stroke (width 0.1524) (type solid) (color 120 120 120 1)) (fill (type color) (color 255 255 225 1)) (effects (font (size 1.27 1.27)) (justify left top)))
 (text_box "The uplink has no PoE: POE9 and POE10 are placeholders for the centre taps of its pairs 1-2 and 3-6 (not traced)." (at 22.86 134.62 0) (size 124.46 6.35) (stroke (width 0.1524) (type solid) (color 120 120 120 1)) (fill (type color) (color 255 255 225 1)) (effects (font (size 1.27 1.27)) (justify left top)))
 (junction (at 86.36 66.04) (diameter 0) (color 0 0 0 0))
 (junction (at 86.36 76.2) (diameter 0) (color 0 0 0 0))
 (junction (at 86.36 86.36) (diameter 0) (color 0 0 0 0))
 (symbol (lib_id "lxr:G2401PR") (at 101.6 71.12 0) (unit 1) (in_bom yes) (on_board yes) (dnp no) (property "Reference" "DXFRM6" (at 93.98 49.53 0) (effects (font (size 1.27 1.27)) (justify left))) (property "Value" "G2401PR" (at 93.98 92.71 0) (effects (font (size 1.27 1.27)) (justify left))) (property "Footprint" "" (at 101.6 71.12 0) (effects (font (size 1.27 1.27)) hide)) (property "Datasheet" "" (at 101.6 71.12 0) (effects (font (size 1.27 1.27)) hide)) (pin "1") (pin "10") (pin "11") (pin "12") (pin "13") (pin "14") (pin "15") (pin "16") (pin "17") (pin "18") (pin "19") (pin "2") (pin "20") (pin "21") (pin "22") (pin "23") (pin "24") (pin "3") (pin "4") (pin "5") (pin "6") (pin "7") (pin "8") (pin "9"))
 (symbol (lib_id "Connector:RJ45_Shielded") (at 175.26 60.96 0) (mirror y) (unit 1) (in_bom yes) (on_board yes) (dnp no) (property "Reference" "J3" (at 170.18 40.64 0) (effects (font (size 1.27 1.27)) (justify left)))
  (property "Value" "RJ45 uplink (no PoE)" (at 170.18 43.18 0) (effects (font (size 1.27 1.27)) (justify left))) (property "Footprint" "" (at 175.26 60.96 0) (effects (font (size 1.27 1.27)) hide)) (property "Datasheet" "" (at 175.26 60.96 0) (effects (font (size 1.27 1.27)) hide)) (pin "1") (pin "2") (pin "3") (pin "4") (pin "5") (pin "6") (pin "7") (pin "8") (pin "SH"))
 (symbol (lib_id "power:Earth_Protective") (at 175.26 76.2 0) (unit 1) (in_bom no) (on_board yes) (dnp no) (property "Reference" "#PWR001" (at 175.26 76.2 0) (effects (font (size 1.27 1.27)) hide)) (property "Value" "Earth_Protective" (at 186.69 80.01 0) (effects (font (size 1.27 1.27)))) (property "Footprint" "" (at 175.26 76.2 0) (effects (font (size 1.27 1.27)) hide)) (property "Datasheet" "" (at 175.26 76.2 0) (effects (font (size 1.27 1.27)) hide)) (pin "1"))
 (symbol (lib_id "Power_Protection:SRV05-4") (at 68.58 106.68 0) (unit 1) (in_bom yes) (on_board yes) (dnp no) (property "Reference" "ED8" (at 73.66 91.44 0) (effects (font (size 1.27 1.27)) (justify left))) (property "Value" "\"05U\"" (at 73.66 93.98 0) (effects (font (size 1.27 1.27)) (justify left))) (property "Footprint" "" (at 68.58 106.68 0) (effects (font (size 1.27 1.27)) hide)) (property "Datasheet" "" (at 68.58 106.68 0) (effects (font (size 1.27 1.27)) hide)) (pin "1") (pin "2") (pin "3") (pin "4") (pin "5") (pin "6"))
 (symbol (lib_id "power:GND") (at 68.58 121.92 0) (unit 1) (in_bom no) (on_board yes) (dnp no) (property "Reference" "#PWR002" (at 68.58 121.92 0) (effects (font (size 1.27 1.27)) hide)) (property "Value" "GND" (at 68.58 125.73 0) (effects (font (size 1.27 1.27)))) (property "Footprint" "" (at 68.58 121.92 0) (effects (font (size 1.27 1.27)) hide)) (property "Datasheet" "" (at 68.58 121.92 0) (effects (font (size 1.27 1.27)) hide)) (pin "1"))
 (symbol (lib_id "Power_Protection:SRV05-4") (at 175.26 106.68 0) (unit 1) (in_bom yes) (on_board yes) (dnp no) (property "Reference" "ED9" (at 180.34 91.44 0) (effects (font (size 1.27 1.27)) (justify left))) (property "Value" "\"05U\"" (at 180.34 93.98 0) (effects (font (size 1.27 1.27)) (justify left))) (property "Footprint" "" (at 175.26 106.68 0) (effects (font (size 1.27 1.27)) hide)) (property "Datasheet" "" (at 175.26 106.68 0) (effects (font (size 1.27 1.27)) hide)) (pin "1") (pin "2") (pin "3") (pin "4") (pin "5") (pin "6"))
 (symbol (lib_id "power:GND") (at 175.26 121.92 0) (unit 1) (in_bom no) (on_board yes) (dnp no) (property "Reference" "#PWR003" (at 175.26 121.92 0) (effects (font (size 1.27 1.27)) hide)) (property "Value" "GND" (at 175.26 125.73 0) (effects (font (size 1.27 1.27)))) (property "Footprint" "" (at 175.26 121.92 0) (effects (font (size 1.27 1.27)) hide)) (property "Datasheet" "" (at 175.26 121.92 0) (effects (font (size 1.27 1.27)) hide)) (pin "1"))
 (symbol (lib_id "Interface_Optical:SFP") (at 284.48 81.28 0) (unit 1) (in_bom yes) (on_board yes) (dnp no) (property "Reference" "U12" (at 275.59 64.77 0) (effects (font (size 1.27 1.27)))) (property "Value" "SFP host connector" (at 295.91 64.77 0) (effects (font (size 1.27 1.27)))) (property "Footprint" "" (at 284.48 81.28 0) (effects (font (size 1.27 1.27)) hide)) (property "Datasheet" "" (at 284.48 81.28 0) (effects (font (size 1.27 1.27)) hide)) (pin "1") (pin "10") (pin "11") (pin "12") (pin "13") (pin "14") (pin "15") (pin "16") (pin "17") (pin "18") (pin "19") (pin "2") (pin "20") (pin "3") (pin "4") (pin "5") (pin "6") (pin "7") (pin "8") (pin "9") (pin "CAGE"))
 (symbol (lib_id "power:+3V3") (at 281.94 58.42 0) (unit 1) (in_bom no) (on_board yes) (dnp no) (property "Reference" "#PWR004" (at 281.94 58.42 0) (effects (font (size 1.27 1.27)) hide)) (property "Value" "+3V3" (at 281.94 54.864 0) (effects (font (size 1.27 1.27)))) (property "Footprint" "" (at 281.94 58.42 0) (effects (font (size 1.27 1.27)) hide)) (property "Datasheet" "" (at 281.94 58.42 0) (effects (font (size 1.27 1.27)) hide)) (pin "1"))
 (symbol (lib_id "power:GND") (at 284.48 106.68 0) (unit 1) (in_bom no) (on_board yes) (dnp no) (property "Reference" "#PWR005" (at 284.48 106.68 0) (effects (font (size 1.27 1.27)) hide)) (property "Value" "GND" (at 284.48 110.49 0) (effects (font (size 1.27 1.27)))) (property "Footprint" "" (at 284.48 106.68 0) (effects (font (size 1.27 1.27)) hide)) (property "Datasheet" "" (at 284.48 106.68 0) (effects (font (size 1.27 1.27)) hide)) (pin "1"))
 (symbol (lib_id "power:Earth_Protective") (at 271.78 116.84 0) (unit 1) (in_bom no) (on_board yes) (dnp no) (property "Reference" "#PWR006" (at 271.78 116.84 0) (effects (font (size 1.27 1.27)) hide)) (property "Value" "Earth_Protective" (at 283.21 120.65 0) (effects (font (size 1.27 1.27)))) (property "Footprint" "" (at 271.78 116.84 0) (effects (font (size 1.27 1.27)) hide)) (property "Datasheet" "" (at 271.78 116.84 0) (effects (font (size 1.27 1.27)) hide)) (pin "1")))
